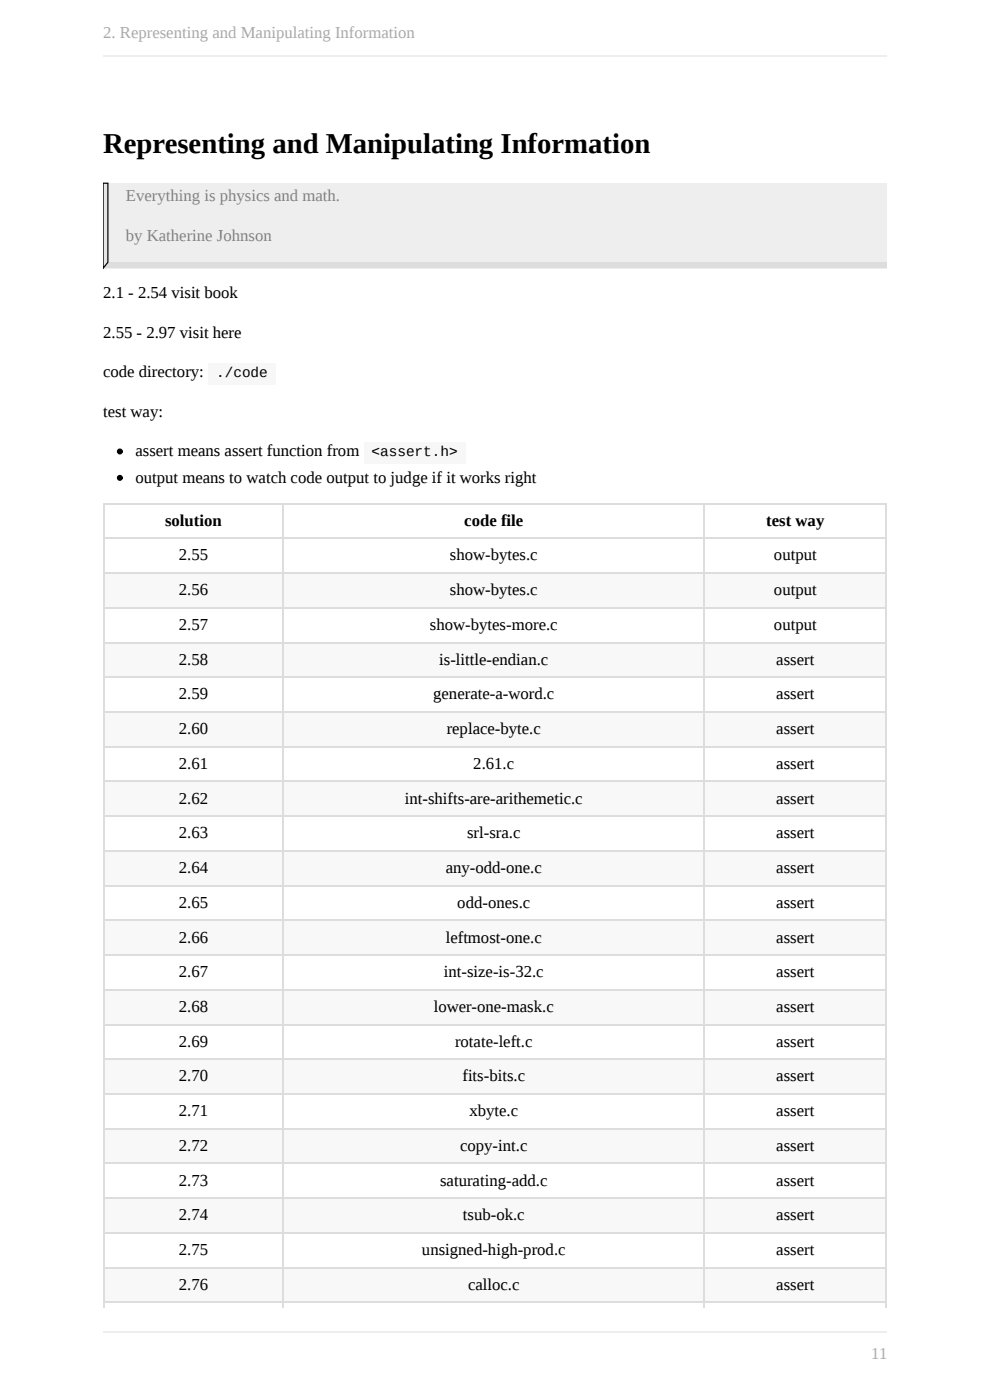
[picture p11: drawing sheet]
<svg xmlns="http://www.w3.org/2000/svg" width="210mm" height="297mm" viewBox="0 0 210 297" stroke-linecap="round" stroke-linejoin="round" font-family="sans-serif">
<path d="M21.9 38.9h166.2v18h-166.2z" fill="#eee"/>
<path d="M21.9 55.6h166.2v1.3h-166.2z" fill="#ddd"/>
<path d="M21.9 38.9h1v16.7l-1 1.3z" fill-rule="evenodd" fill="#e5e5e5" stroke="#000" stroke-width=".25"/>
<g fill="#fff">
<path d="M21.9 106.7h38v7.4h-38z"/>
<path d="M59.9 106.7h89.4v7.4h-89.4z"/>
<path d="M149.3 106.7h38.6v7.4h-38.6z"/>
<path d="M21.9 114.1h38v7.3h-38z"/>
<path d="M59.9 114.1h89.4v7.3h-89.4z"/>
<path d="M149.3 114.1h38.6v7.3h-38.6z"/>
</g>
<g fill="#f8f8f8">
<path d="M21.9 121.4h38v7.4h-38z"/>
<path d="M59.9 121.4h89.4v7.4h-89.4z"/>
<path d="M149.3 121.4h38.6v7.4h-38.6z"/>
</g>
<g fill="#fff">
<path d="M21.9 128.8h38v7.4h-38z"/>
<path d="M59.9 128.8h89.4v7.4h-89.4z"/>
<path d="M149.3 128.8h38.6v7.4h-38.6z"/>
</g>
<g fill="#f8f8f8">
<path d="M21.9 136.2h38v7.3h-38z"/>
<path d="M59.9 136.2h89.4v7.3h-89.4z"/>
<path d="M149.3 136.2h38.6v7.3h-38.6z"/>
</g>
<g fill="#fff">
<path d="M21.9 143.5h38v7.4h-38z"/>
<path d="M59.9 143.5h89.4v7.4h-89.4z"/>
<path d="M149.3 143.5h38.6v7.4h-38.6z"/>
</g>
<g fill="#f8f8f8">
<path d="M21.9 150.9h38v7.4h-38z"/>
<path d="M59.9 150.9h89.4v7.4h-89.4z"/>
<path d="M149.3 150.9h38.6v7.4h-38.6z"/>
</g>
<g fill="#fff">
<path d="M21.9 158.3h38v7.3h-38z"/>
<path d="M59.9 158.3h89.4v7.3h-89.4z"/>
<path d="M149.3 158.3h38.6v7.3h-38.6z"/>
</g>
<g fill="#f8f8f8">
<path d="M21.9 165.6h38v7.4h-38z"/>
<path d="M59.9 165.6h89.4v7.4h-89.4z"/>
<path d="M149.3 165.6h38.6v7.4h-38.6z"/>
</g>
<g fill="#fff">
<path d="M21.9 173h38v7.4h-38z"/>
<path d="M59.9 173h89.4v7.4h-89.4z"/>
<path d="M149.3 173h38.6v7.4h-38.6z"/>
</g>
<g fill="#f8f8f8">
<path d="M21.9 180.4h38v7.4h-38z"/>
<path d="M59.9 180.4h89.4v7.4h-89.4z"/>
<path d="M149.3 180.4h38.6v7.4h-38.6z"/>
</g>
<g fill="#fff">
<path d="M21.9 187.8h38v7.3h-38z"/>
<path d="M59.9 187.8h89.4v7.3h-89.4z"/>
<path d="M149.3 187.8h38.6v7.3h-38.6z"/>
</g>
<g fill="#f8f8f8">
<path d="M21.9 195.1h38v7.4h-38z"/>
<path d="M59.9 195.1h89.4v7.4h-89.4z"/>
<path d="M149.3 195.1h38.6v7.4h-38.6z"/>
</g>
<g fill="#fff">
<path d="M21.9 202.5h38v7.4h-38z"/>
<path d="M59.9 202.5h89.4v7.4h-89.4z"/>
<path d="M149.3 202.5h38.6v7.4h-38.6z"/>
</g>
<g fill="#f8f8f8">
<path d="M21.9 209.9h38v7.3h-38z"/>
<path d="M59.9 209.9h89.4v7.3h-89.4z"/>
<path d="M149.3 209.9h38.6v7.3h-38.6z"/>
</g>
<g fill="#fff">
<path d="M21.9 217.2h38v7.4h-38z"/>
<path d="M59.9 217.2h89.4v7.4h-89.4z"/>
<path d="M149.3 217.2h38.6v7.4h-38.6z"/>
</g>
<g fill="#f8f8f8">
<path d="M21.9 224.6h38v7.4h-38z"/>
<path d="M59.9 224.6h89.4v7.4h-89.4z"/>
<path d="M149.3 224.6h38.6v7.4h-38.6z"/>
</g>
<g fill="#fff">
<path d="M21.9 232h38v7.3h-38z"/>
<path d="M59.9 232h89.4v7.3h-89.4z"/>
<path d="M149.3 232h38.6v7.3h-38.6z"/>
</g>
<g fill="#f8f8f8">
<path d="M21.9 239.3h38v7.4h-38z"/>
<path d="M59.9 239.3h89.4v7.4h-89.4z"/>
<path d="M149.3 239.3h38.6v7.4h-38.6z"/>
</g>
<g fill="#fff">
<path d="M21.9 246.7h38v7.4h-38z"/>
<path d="M59.9 246.7h89.4v7.4h-89.4z"/>
<path d="M149.3 246.7h38.6v7.4h-38.6z"/>
</g>
<g fill="#f8f8f8">
<path d="M21.9 254.1h38v7.3h-38z"/>
<path d="M59.9 254.1h89.4v7.3h-89.4z"/>
<path d="M149.3 254.1h38.6v7.3h-38.6z"/>
</g>
<g fill="#fff">
<path d="M21.9 261.4h38v7.4h-38z"/>
<path d="M59.9 261.4h89.4v7.4h-89.4z"/>
<path d="M149.3 261.4h38.6v7.4h-38.6z"/>
</g>
<g fill="#f8f8f8">
<path d="M21.9 268.8h38v7.4h-38z"/>
<path d="M59.9 268.8h89.4v7.4h-89.4z"/>
<path d="M149.3 268.8h38.6v7.4h-38.6z"/>
</g>
<g fill="#fff">
<path d="M21.9 276.2h38v1.3h-38z"/>
<path d="M59.9 276.2h89.4v1.3h-89.4z"/>
<path d="M149.3 276.2h38.6v1.3h-38.6z"/>
</g>
<path d="M149.3 276.3h38.8" fill="none" stroke="#ddd" stroke-width=".25"/>
<g fill="#ddd">
<path d="M149.3 276.2h.2v1.3h-.2z"/>
<path d="M187.9 276.2h.2v1.3h-.2z"/>
</g>
<path d="M59.9 276.3h89.6" fill="none" stroke="#ddd" stroke-width=".25"/>
<g fill="#ddd">
<path d="M59.9 276.2h.3v1.3h-.3z"/>
<path d="M149.3 276.2h.2v1.3h-.2z"/>
</g>
<path d="M21.9 276.3h38.3" fill="none" stroke="#ddd" stroke-width=".25"/>
<g fill="#ddd">
<path d="M21.9 276.2h.2v1.3h-.2z"/>
<path d="M59.9 276.2h.3v1.3h-.3z"/>
</g>
<g fill="none" stroke="#ddd" stroke-width=".25">
<path d="M21.9 114.2h166.2M21.9 106.8h166.2M22 106.7v169.7M60.1 106.7v169.7M149.4 106.7v169.7M188 106.7v169.7M21.9 136.3h166.2M21.9 128.9h166.2M21.9 121.6h166.2M21.9 158.4h166.2M21.9 151h166.2M21.9 143.7h166.2"/>
<path d="M21.9 173.1h166.2M21.9 165.8h166.2M21.9 195.2h166.2M21.9 187.9h166.2M21.9 180.5h166.2M21.9 217.4h166.2M21.9 210h166.2M21.9 202.6h166.2M21.9 239.5h166.2M21.9 232.1h166.2M21.9 224.7h166.2M21.9 254.2h166.2"/>
<path d="M21.9 246.8h166.2M21.9 268.9h166.2M21.9 276.3h166.2M21.9 261.6h166.2"/>
</g>
<path d="M44.2 77h14.2v4.6h-14.2z" fill="#f7f7f7"/>
<circle cx="25.4" cy="95.8" r=".51" fill="#000" stroke="#000" stroke-width=".25"/>
<path d="M77.2 93.7h21.6v4.6h-21.6z" fill="#f7f7f7"/>
<circle cx="25.4" cy="101.4" r=".51" fill="#000" stroke="#000" stroke-width=".25"/>
<path d="M21.9 11.8h166.2M21.9 282.6h166.2" fill="none" stroke="#eee" stroke-width=".25"/>
<text font-size="6.1" x="21.9" y="32.5">Representing and Manipulating Information</text>
<g font-size="3.6" fill="#aaa">
<text x="21.9" y="8.1">2. Representing and Manipulating Information</text>
<text x="184.8" y="288.4">11</text>
</g>
<g font-size="3.6" fill="#858585">
<text x="26.7" y="42.7">Everything is physics and math.</text>
<text x="26.7" y="51.1">by Katherine Johnson</text>
</g>
<g font-size="3.6">
<text x="21.9" y="63.3">2.1 - 2.54 visit book</text>
<text x="21.9" y="71.6">2.55 - 2.97 visit here</text>
<text x="21.9" y="80">code directory:</text>
<text x="21.9" y="88.4">test way:</text>
<text x="28.7" y="96.8">assert means assert function from</text>
<text x="28.7" y="102.4">output means to watch code output to judge if it works right</text>
<text x="35" y="111.5">solution</text>
<text x="98.5" y="111.5">code file</text>
<text x="162.5" y="111.5">test way</text>
<text x="37.9" y="118.9">2.55</text>
<text x="95.4" y="118.9">show-bytes.c</text>
<text x="164.2" y="118.9">output</text>
<text x="37.9" y="126.3">2.56</text>
<text x="95.4" y="126.3">show-bytes.c</text>
<text x="164.2" y="126.3">output</text>
<text x="37.9" y="133.6">2.57</text>
<text x="91.2" y="133.6">show-bytes-more.c</text>
<text x="164.2" y="133.6">output</text>
<text x="37.9" y="141">2.58</text>
<text x="93.2" y="141">is-little-endian.c</text>
<text x="164.7" y="141">assert</text>
<text x="37.9" y="148.4">2.59</text>
<text x="91.9" y="148.4">generate-a-word.c</text>
<text x="164.7" y="148.4">assert</text>
<text x="37.9" y="155.7">2.60</text>
<text x="94.7" y="155.7">replace-byte.c</text>
<text x="164.7" y="155.7">assert</text>
<text x="37.9" y="163.1">2.61</text>
<text x="100.4" y="163.1">2.61.c</text>
<text x="164.7" y="163.1">assert</text>
<text x="37.9" y="170.5">2.62</text>
<text x="85.9" y="170.5">int-shifts-are-arithemetic.c</text>
<text x="164.7" y="170.5">assert</text>
<text x="37.9" y="177.8">2.63</text>
<text x="99.1" y="177.8">srl-sra.c</text>
<text x="164.7" y="177.8">assert</text>
<text x="37.9" y="185.2">2.64</text>
<text x="94.5" y="185.2">any-odd-one.c</text>
<text x="164.7" y="185.2">assert</text>
<text x="37.9" y="192.6">2.65</text>
<text x="97" y="192.6">odd-ones.c</text>
<text x="164.7" y="192.6">assert</text>
<text x="37.9" y="199.9">2.66</text>
<text x="94.5" y="199.9">leftmost-one.c</text>
<text x="164.7" y="199.9">assert</text>
<text x="37.9" y="207.3">2.67</text>
<text x="94.2" y="207.3">int-size-is-32.c</text>
<text x="164.7" y="207.3">assert</text>
<text x="37.9" y="214.7">2.68</text>
<text x="92" y="214.7">lower-one-mask.c</text>
<text x="164.7" y="214.7">assert</text>
<text x="37.9" y="222.1">2.69</text>
<text x="96.5" y="222.1">rotate-left.c</text>
<text x="164.7" y="222.1">assert</text>
<text x="37.9" y="229.4">2.70</text>
<text x="98.1" y="229.4">fits-bits.c</text>
<text x="164.7" y="229.4">assert</text>
<text x="37.9" y="236.8">2.71</text>
<text x="99.6" y="236.8">xbyte.c</text>
<text x="164.7" y="236.8">assert</text>
<text x="37.9" y="244.2">2.72</text>
<text x="97.6" y="244.2">copy-int.c</text>
<text x="164.7" y="244.2">assert</text>
<text x="37.9" y="251.5">2.73</text>
<text x="93.4" y="251.5">saturating-add.c</text>
<text x="164.7" y="251.5">assert</text>
<text x="37.9" y="258.9">2.74</text>
<text x="98.2" y="258.9">tsub-ok.c</text>
<text x="164.7" y="258.9">assert</text>
<text x="37.9" y="266.3">2.75</text>
<text x="89.5" y="266.3">unsigned-high-prod.c</text>
<text x="164.7" y="266.3">assert</text>
<text x="37.9" y="273.6">2.76</text>
<text x="99.3" y="273.6">calloc.c</text>
<text x="164.7" y="273.6">assert</text>
</g>
<g font-size="3">
<text x="45.9" y="80">./code</text>
<text x="78.8" y="96.8">&lt;assert.h&gt;</text>
</g>
</svg>
